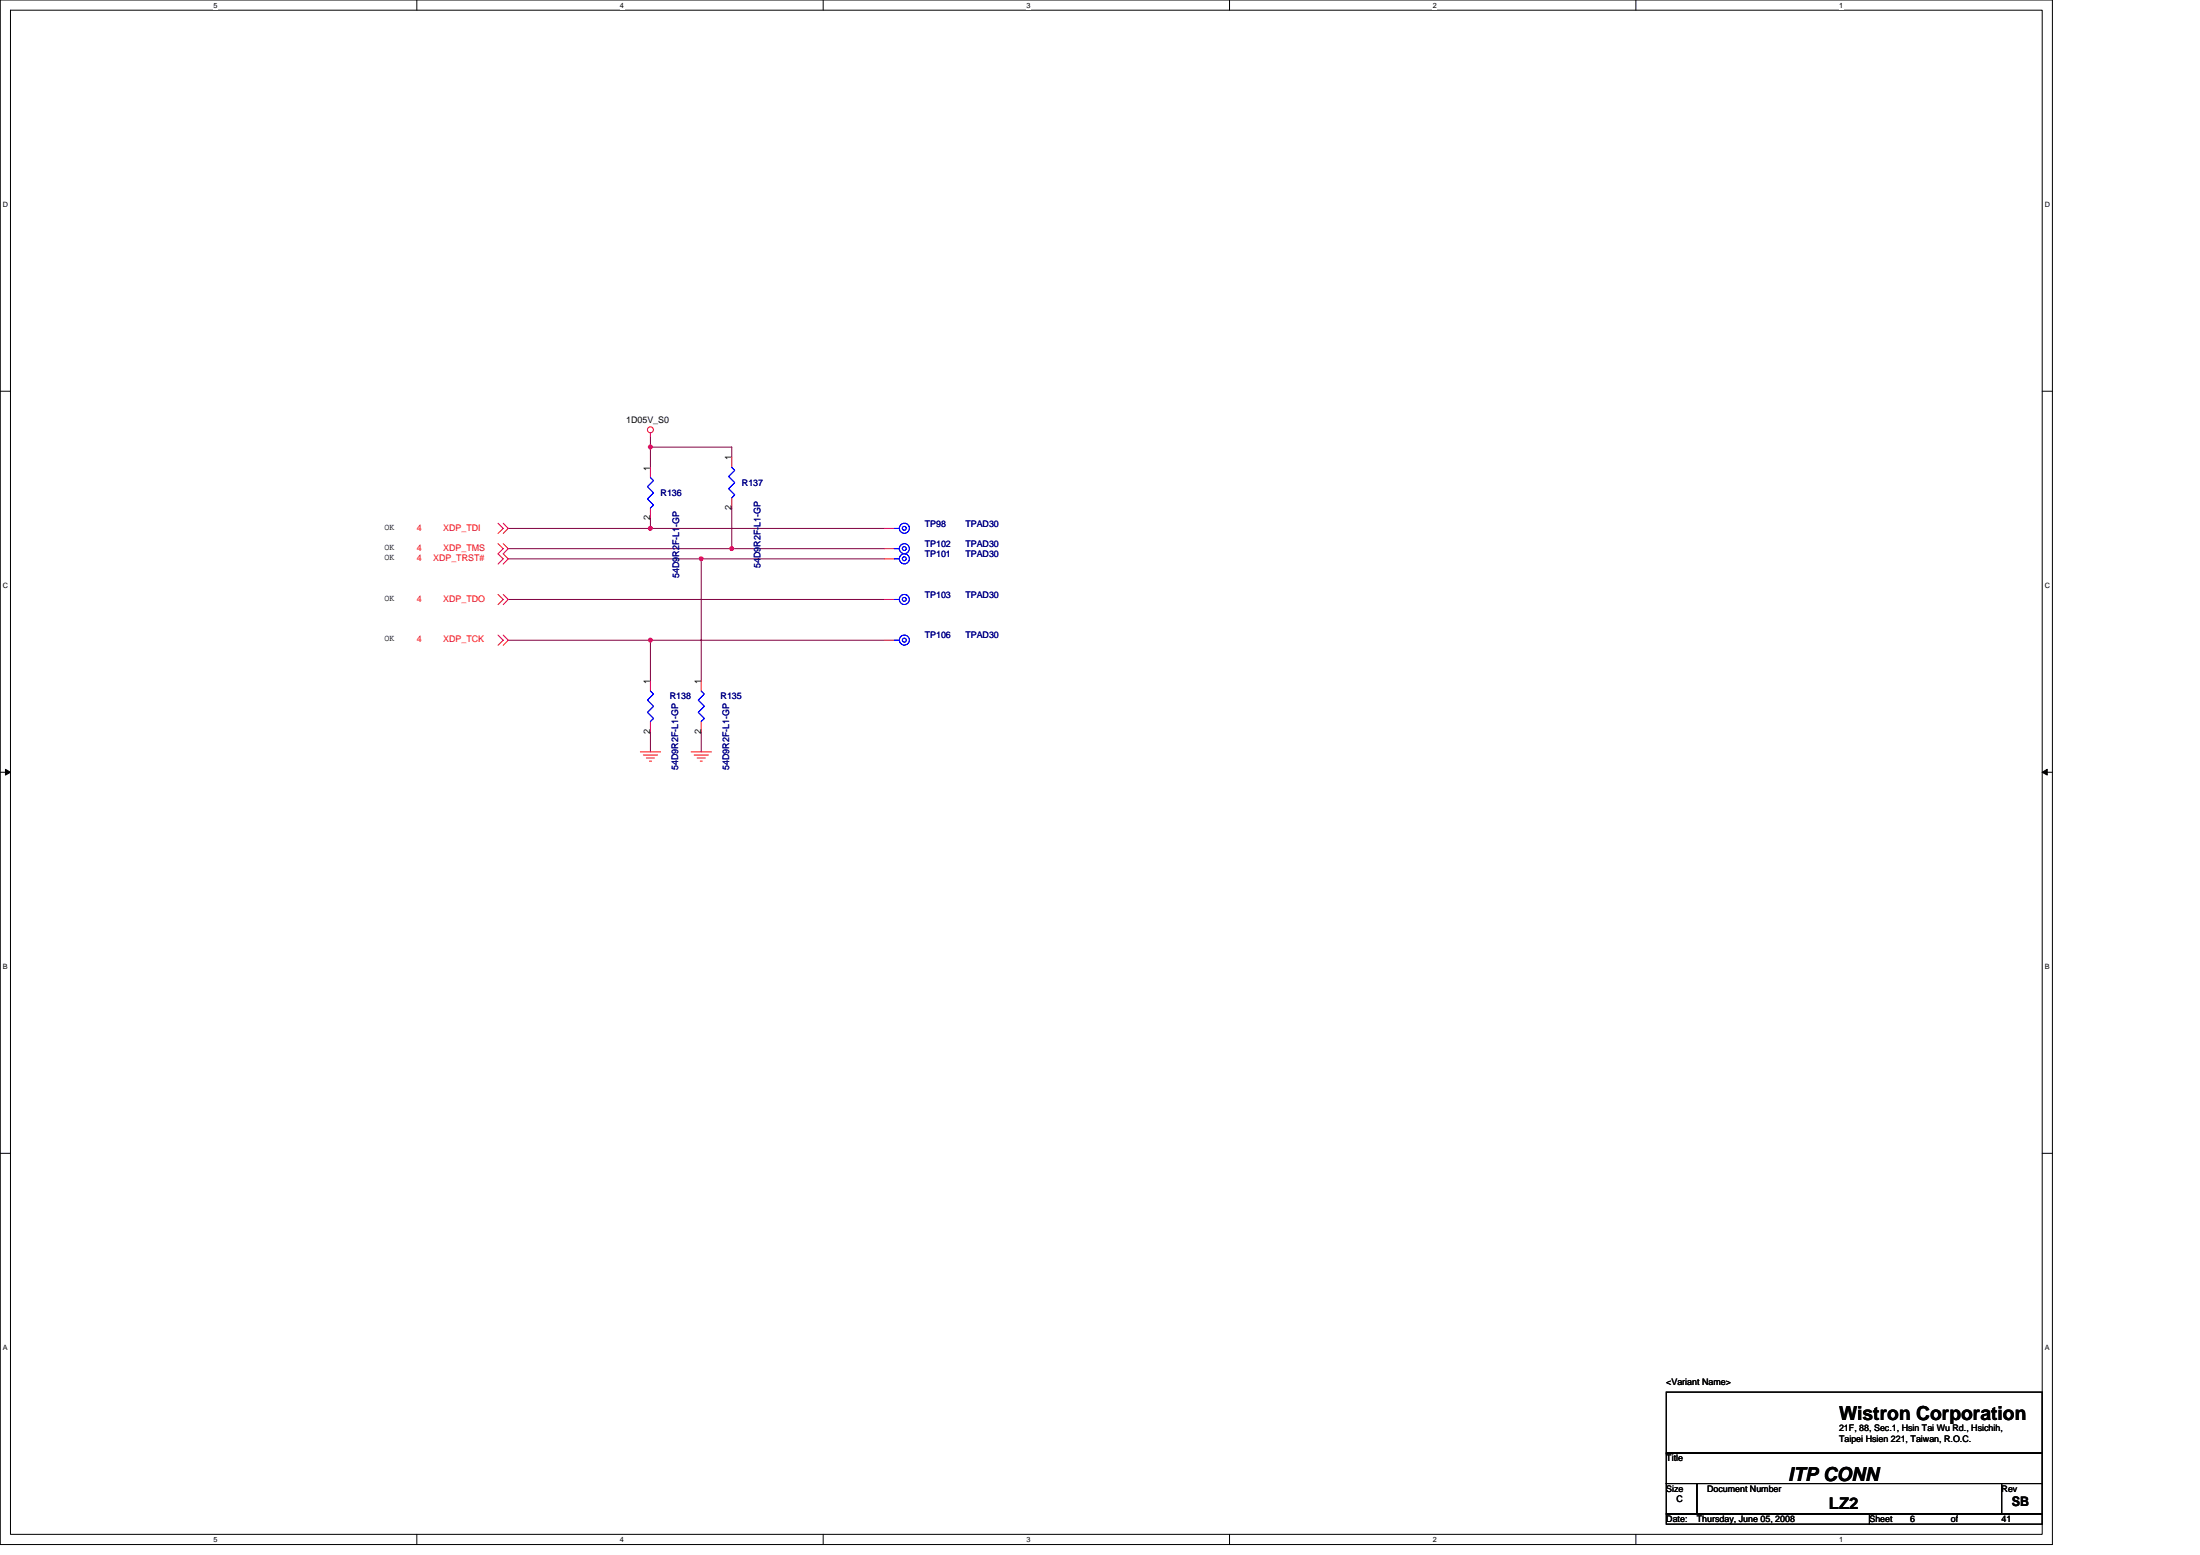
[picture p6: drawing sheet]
<svg xmlns="http://www.w3.org/2000/svg" width="297mm" height="210mm" viewBox="0 0 297 210" stroke-linecap="round" stroke-linejoin="round" font-family="sans-serif">
<path d="M0 0h277.1v208.5h-277.1zM1.4 1.4h274.3v205.7h-274.3z" fill="none" stroke="#000" stroke-width=".14"/>
<g fill="#fff">
<path d="M28.8 .1h.6v1.1h-.6z"/>
<path d="M28.8 207.3h.6v1.1h-.6z"/>
</g>
<path d="M56.3 0v1.4M56.3 207.1v1.4" fill="none" stroke="#000" stroke-width=".14"/>
<g fill="#fff">
<path d="M83.7 .1h.6v1.1h-.6z"/>
<path d="M83.7 207.3h.6v1.1h-.6z"/>
</g>
<path d="M111.1 0v1.4M111.1 207.1v1.4" fill="none" stroke="#000" stroke-width=".14"/>
<g fill="#fff">
<path d="M138.6 .1h.5v1.1h-.5z"/>
<path d="M138.6 207.3h.5v1.1h-.5z"/>
</g>
<path d="M166 0v1.4M166 207.1v1.4" fill="none" stroke="#000" stroke-width=".14"/>
<g fill="#fff">
<path d="M193.4 .1h.6v1.1h-.6z"/>
<path d="M193.4 207.3h.6v1.1h-.6z"/>
</g>
<path d="M220.9 0v1.4M220.9 207.1v1.4" fill="none" stroke="#000" stroke-width=".14"/>
<g fill="#fff">
<path d="M248.3 .1h.6v1.1h-.6z"/>
<path d="M248.3 207.3h.6v1.1h-.6z"/>
<path d="M.4 27.1h.7v1.1h-.7z"/>
<path d="M276.1 27.1h.7v1.1h-.7z"/>
<path d="M.4 78.5h.7v1.1h-.7z"/>
<path d="M276.1 78.5h.7v1.1h-.7z"/>
</g>
<path d="M0 52.8h1.4M275.7 52.8h1.4" fill="none" stroke="#000" stroke-width=".14"/>
<g fill="#fff">
<path d="M.4 130h.7v1.1h-.7z"/>
<path d="M276.1 130h.7v1.1h-.7z"/>
</g>
<path d="M0 104.2h1.4M275.7 104.2h1.4" fill="none" stroke="#000" stroke-width=".14"/>
<path d="M.7 103.8l.7 .4-.7 .4zM275.7 104.2l.7-.4v.8z" fill="#000" stroke="#000" stroke-width=".14"/>
<g fill="#fff">
<path d="M.4 181.4h.7v1.1h-.7z"/>
<path d="M276.1 181.4h.7v1.1h-.7z"/>
</g>
<path d="M0 155.7h1.4M275.7 155.7h1.4M225 187.9h50.7v8.3h-50.7zM225 196.2h50.7v4.1h-50.7zM225 204.4h27.4v1.3h-27.4zM225 200.3h4.1v4.1h-4.1zM229.1 200.3h41.2v4.1h-41.2zM252.4 204.4h23.3v1.3h-23.3zM270.3 200.3h5.4v4.1h-5.4z" fill="none" stroke="#000" stroke-width=".14"/>
<g fill="none" stroke="#800040" stroke-width=".14">
<path d="M87.8 59v4.1M68.6 74.1h50.8M68.6 75.4h50.8M68.6 71.3h50.8M87.8 70v1.3M87.8 60.3h11v1.4M94.7 75.4v16.5M98.8 68.6v5.5M68.6 86.4h50.8M68.6 80.9h50.8M87.8 86.4v5.5M87.8 98.8v2.7"/>
<path d="M94.7 98.8v2.7"/>
</g>
<g fill="#f0f" stroke="#f0f" stroke-width=".14">
<circle cx="98.8" cy="74" r=".27"/>
<circle cx="94.7" cy="75.4" r=".27"/>
<circle cx="87.8" cy="60.3" r=".27"/>
<circle cx="87.8" cy="71.3" r=".27"/>
<circle cx="87.8" cy="86.4" r=".27"/>
</g>
<g fill="none" stroke="#f00" stroke-width=".14">
<path d="M87.8 58.4v.6M67.2 70.6l.7 .7-.7 .7M67.2 73.4l.7 .7-.7 .7 .7 .6-.7 .7M67.9 70.6l.7 .7-.7 .7M67.9 73.4l.7 .7-.7 .7 .7 .6-.7 .7M87.8 63.1v1.4M87.8 68.6v1.4M98.8 61.7v1.4M98.8 67.2v1.4M119.4 74.1h1.4M119.4 71.3h1.4M119.4 75.4h1.4"/>
<path d="M67.2 80.2l.7 .7-.7 .7M67.2 85.7l.7 .7-.7 .7M67.9 80.2l.7 .7-.7 .7M67.9 85.7l.7 .7-.7 .7M87.8 91.9v1.4M87.8 97.4v1.4M94.7 91.9v1.4M94.7 97.4v1.4M119.4 80.9h1.4M119.4 86.4h1.4M86.5 101.5h2.7M86.9 101.9h1.9"/>
<path d="M87.3 102.3h1.1M87.7 102.7h.3M93.3 101.5h2.8M93.7 101.9h1.9M94.1 102.3h1.1M94.5 102.7h.3"/>
<circle cx="87.8" cy="58" r=".4"/>
</g>
<g fill="none" stroke="#00f" stroke-width=".14">
<path d="M87.8 64.5l.4 .4-.8 .8 .8 .8-.8 .9 .8 .8-.4 .4M98.8 63.1l.4 .4-.8 .8 .8 .9-.8 .8 .8 .8-.4 .4M120.8 74.1h.6M120.8 71.3h.6M120.8 75.4h.6M87.8 93.3l.4 .4-.8 .8 .8 .8-.8 .9 .8 .8-.4 .4M94.7 93.3l.4 .4-.8 .8 .8 .8-.8 .9 .8 .8-.4 .4M120.8 80.9h.6M120.8 86.4h.6"/>
<circle cx="122.1" cy="75.4" r=".27"/>
<circle cx="122.1" cy="71.3" r=".27"/>
<circle cx="122.1" cy="74" r=".27"/>
<circle cx="122.1" cy="71.3" r=".68"/>
<circle cx="122.1" cy="74.1" r=".68"/>
<circle cx="122.1" cy="75.4" r=".68"/>
<circle cx="122.1" cy="80.9" r=".27"/>
<circle cx="122.1" cy="86.4" r=".27"/>
<circle cx="122.1" cy="86.4" r=".68"/>
<circle cx="122.1" cy="80.9" r=".68"/>
</g>
<g font-size="2.6">
<text x="248.3" y="191.7">Wistron Corporation</text>
<text x="241.4" y="199.9">ITP CONN</text>
</g>
<text font-size="2.2" x="246.9" y="203.6">LZ2</text>
<text font-size="1.8" x="271.6" y="203.3">SB</text>
<g font-size="1.2">
<text x="84.5" y="57.1">1D05V_S0</text>
<text x="87.8" y="63.5" transform="rotate(-90 87.8 63.5)">1</text>
<text x="98.8" y="62.1" transform="rotate(-90 98.8 62.1)">1</text>
<text x="51.9" y="71.5">OK</text>
<text x="87.8" y="70.2" transform="rotate(-90 87.8 70.2)">2</text>
<text x="98.8" y="68.9" transform="rotate(-90 98.8 68.9)">2</text>
<text x="51.9" y="74.2">OK</text>
<text x="51.9" y="75.6">OK</text>
<text x="51.9" y="81.1">OK</text>
<text x="51.9" y="86.6">OK</text>
<text x="87.8" y="92.3" transform="rotate(-90 87.8 92.3)">1</text>
<text x="94.7" y="92.3" transform="rotate(-90 94.7 92.3)">1</text>
<text x="87.8" y="99" transform="rotate(-90 87.8 99)">2</text>
<text x="94.7" y="99" transform="rotate(-90 94.7 99)">2</text>
<text x="225" y="187">&lt;Variant Name&gt;</text>
<text x="225" y="197.3">Title</text>
<text x="248.3" y="193.1">21F, 88, Sec.1, Hsin Tai Wu Rd., Hsichih,</text>
<text x="248.3" y="194.6">Taipei Hsien 221, Taiwan, R.O.C.</text>
<text x="225" y="201.4">Size</text>
<text x="226.4" y="202.8">C</text>
<text x="230.5" y="201.4">Document Number</text>
<text x="270.2" y="201.4">Rev</text>
<text x="225" y="205.5">Date:</text>
<text x="229.1" y="205.5">Thursday, June 05, 2008</text>
<text x="252.4" y="205.5">Sheet</text>
<text x="257.9" y="205.5">6</text>
<text x="263.4" y="205.5">of</text>
<text x="270.3" y="205.5">41</text>
</g>
<g font-size="1.2" fill="#000080">
<text x="100.2" y="65.6">R137</text>
<text x="89.2" y="67">R136</text>
<text x="124.9" y="71.1">TP98</text>
<text x="130.3" y="71.1">TPAD30</text>
<text x="102.7" y="76.7" transform="rotate(-90 102.7 76.7)">54D9R2F-L1-GP</text>
<text x="124.9" y="73.8">TP102</text>
<text x="124.9" y="75.2">TP101</text>
<text x="130.3" y="73.8">TPAD30</text>
<text x="130.3" y="75.2">TPAD30</text>
<text x="91.7" y="78" transform="rotate(-90 91.7 78)">54D9R2F-L1-GP</text>
<text x="124.9" y="80.7">TP103</text>
<text x="130.3" y="80.7">TPAD30</text>
<text x="124.9" y="86.2">TP106</text>
<text x="130.3" y="86.2">TPAD30</text>
<text x="90.4" y="94.4">R138</text>
<text x="97.3" y="94.4">R135</text>
<text x="91.6" y="104" transform="rotate(-90 91.6 104)">54D9R2F-L1-GP</text>
<text x="98.4" y="104" transform="rotate(-90 98.4 104)">54D9R2F-L1-GP</text>
</g>
<g font-size="1.2" fill="#f00">
<text x="56.3" y="71.6">4</text>
<text x="59.8" y="71.6">XDP_TDI</text>
<text x="56.3" y="75.7">4</text>
<text x="56.3" y="74.4">4</text>
<text x="58.5" y="75.7">XDP_TRST#</text>
<text x="59.8" y="74.4">XDP_TMS</text>
<text x="56.3" y="81.2">4</text>
<text x="59.8" y="81.2">XDP_TDO</text>
<text x="56.3" y="86.7">4</text>
<text x="59.8" y="86.7">XDP_TCK</text>
</g>
<g font-size="1">
<text x="28.8" y="1">5</text>
<text x="83.7" y="1">4</text>
<text x="138.6" y="1">3</text>
<text x="193.4" y="1">2</text>
<text x="248.3" y="1">1</text>
<text x=".4" y="28">D</text>
<text x="276.1" y="28">D</text>
<text x=".4" y="79.4">C</text>
<text x="276.1" y="79.4">C</text>
<text x=".4" y="130.9">B</text>
<text x="276.1" y="130.9">B</text>
<text x=".4" y="182.3">A</text>
<text x="276.1" y="182.3">A</text>
<text x="28.8" y="208.2">5</text>
<text x="83.7" y="208.2">4</text>
<text x="138.6" y="208.2">3</text>
<text x="193.4" y="208.2">2</text>
<text x="248.3" y="208.2">1</text>
</g>
</svg>
